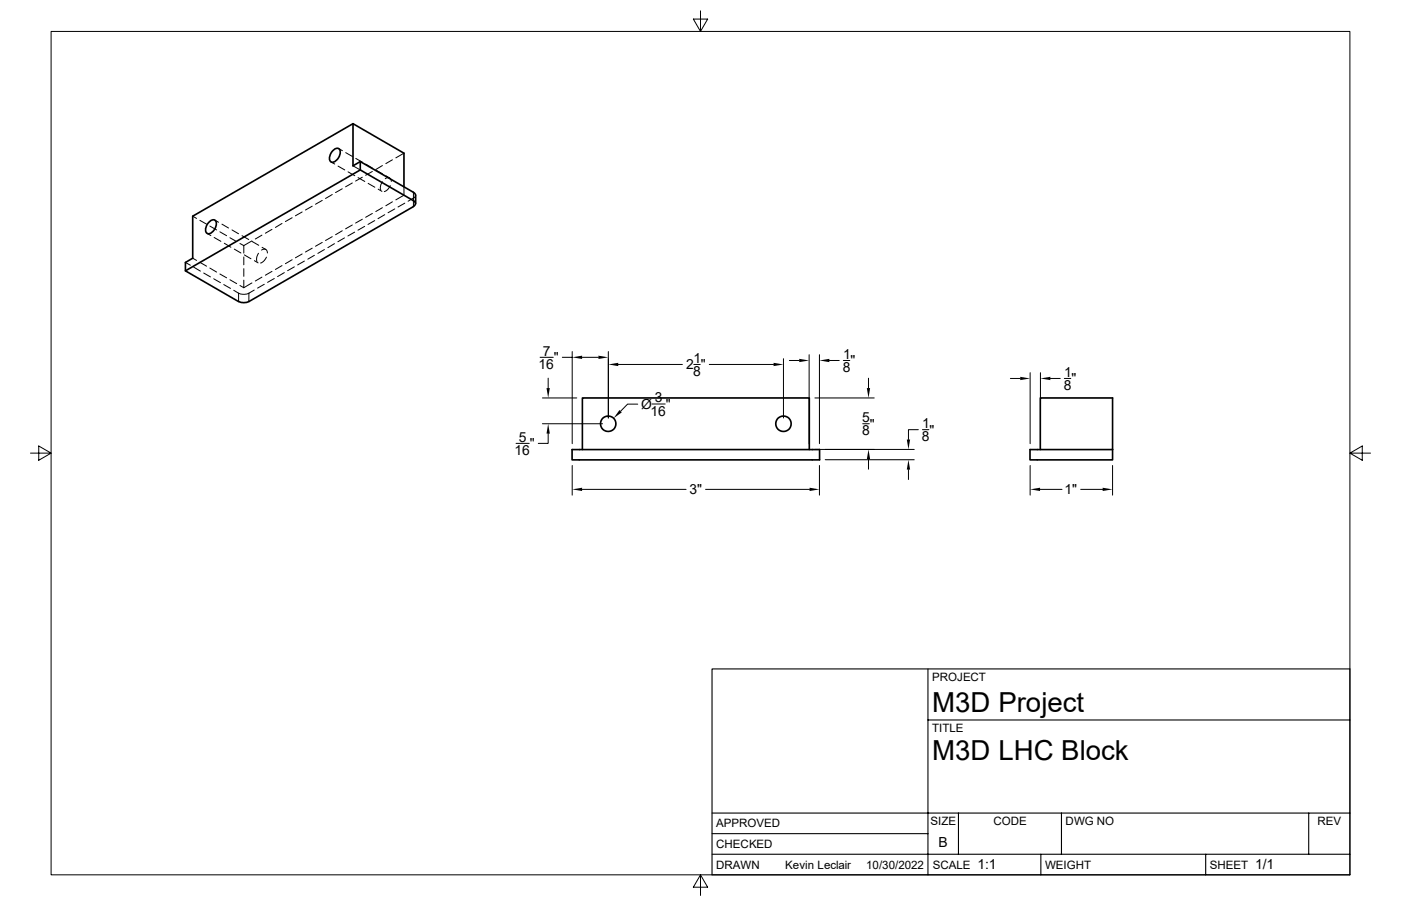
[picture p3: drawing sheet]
<svg xmlns="http://www.w3.org/2000/svg" width="432mm" height="279mm" viewBox="0 0 432 279" stroke-linecap="round" stroke-linejoin="round" font-family="sans-serif">
<g fill="none" stroke="#000" stroke-width=".51">
<path d="M108.8 38.1l-49.4 28.6v12.9l-2.3 1.3v2.6l16.4 9.5M102.6 46.5a1.21 1.21 0 0 1 1.1-.8 1.21 1.21 0 0 1 1.2 .9 3.2 3.2 0 0 1-2.6 3.4 2.08 2.08 0 0 1 0-3.2zM111 49.8v2.6l16.4 9.5a.94 .94 0 0 1 .7 .9 .94 .94 0 0 1-.7 .9M111 52.4l-53.9 31.1M124.5 57.6v-10.4l-15.7-9.1v13l2.2-1.3 16.4 9.5 .7 .9M64.4 68.5a1.21 1.21 0 0 1 1.2-.7 1.21 1.21 0 0 1 1.1 .8 3.2 3.2 0 0 1-2.6 3.5 2.08 2.08 0 0 1 0-3.2zM127.4 63.7l-50.7 29.3a3.4 3.4 0 0 1-3.1 0M128.1 60.2v2.6M176.3 138.6h76.3v3.2h-76.3zM179.5 138.6v-15.9h69.9v15.9M317.5 138.6h25.4v3.2h-25.4zM320.6 138.6v-15.9h22.3v15.9"/>
<circle cx="187.4" cy="130.7" r="2.38"/>
<circle cx="241.5" cy="130.7" r="2.38"/>
</g>
<g fill="none" stroke="#000" stroke-width=".31">
<path d="M15.7 9.7h400.4v260.1h-400.4zM215.9 3.3v6.4l-2.2-3.8h4.4l-2.2 3.8M102 50l1.2 .6M102.4 60l-2.1 1.2M104.2 51.2l2.1 1.2M104.4 45.8l1.1 .7M105.5 58.2l-2.1 1.2M106.6 47.1l2 1.2M107.3 53l2 1.2M108.6 56.4l-2.1 1.2M108.8 51.1l2.2 1.3M109.6 48.9l2.1 1.1"/>
<path d="M110.4 54.8l2 1.2M111.7 54.7l-2.1 1.1M112.7 50.6l2.1 1.3M113.5 56.6l2 1.1M114.8 52.9l-2.1 1.2M115.9 52.5l2 1.1M116.5 58.3l1.2 .7M117.9 51.1l-2.1 1.2M117.9 56a3 3 0 0 0-.6 2.6M118.7 55.1a1.07 1.07 0 0 1 1.3-.2 1.07 1.07 0 0 1 .6 1.1M119 54.2l1.1 .7M120.3 57.2l-.7 1.1-1.2 .8"/>
<path d="M120.9 49.3l-2 1.2M124.5 57.6v2.6l-2.5 1.4M124.5 47.2l-2.5 1.5M127.4 59.4v2.4M59.4 66.7l1.2 .7M59.4 79.6l1.2 .7M61.6 67.9l2.1 1.2M63.8 72l1.2 .6M64.7 69.7l2.1 1.2M66 73.2l2.1 1.2M66.2 67.9l1.2 .6M67.8 71.5l2.1 1.2"/>
<path d="M68.4 69.1l2 1.2M69.1 75l2.1 1.2M70.9 73.3l2 1.2M71.5 70.9l2 1.2M72.2 76.8l2.1 1.2M74 75.1l1.1 .6M74.6 72.7l2.1 1.2M75.1 75.7v2.4M75.1 79.2v2.5M75.3 78.6l2 1.2M77.6 74.3l-2.5 1.4M77.7 74.5l2.1 1.1"/>
<path d="M79.7 78.1a2.82 2.82 0 0 0-.5 2.5M80.6 77.1a1.05 1.05 0 0 1 1.2-.2 1.05 1.05 0 0 1 .6 1.1M80.7 72.5l-2 1.2M80.8 76.3l1.1 .6M82.1 79.3l-.7 1-1.1 .8M83.8 70.7l-2 1.2M86.9 68.9l-2 1.2M90 67.1l-2 1.2M93.1 65.4l-2 1.1M93.1 78.3l-2 1.2M96.2 63.6l-2.1 1.2M96.2 76.5l-2.1 1.2"/>
<path d="M96.9 78.7l-2 1.2M99.3 61.8l-2.1 1.2M99.3 74.8l-2.1 1.1M100 77l-2 1.1M102.4 73l-2.1 1.2M103.1 75.1l-2.1 1.3M105.5 71.2l-2.1 1.2M106.2 73.4l-2.1 1.1M108.6 69.4l-2.1 1.2M109.3 71.6l-2.1 1.2M111.7 67.6l-2.1 1.2M112.4 69.8l-2.1 1.2"/>
<path d="M114.8 65.8l-2.1 1.2M115.5 68l-2.1 1.2M117.9 64.1l-2.1 1.1M118.6 66.2l-2.1 1.2M120.9 62.2l-2 1.3M121.7 64.4l-2.1 1.2M124.8 62.7l-2.1 1.1M127.4 62v1.6M128.1 60.2l-.4 .8-1.9 1.1M57.2 80.9l1.5 .9M59.7 82.4l2.1 1.2M61.6 80.9l2.1 1.2"/>
<path d="M62.8 84.2l2.1 1.2M64.7 82.7l2.1 1.2M65.9 86l2 1.2M67.8 84.5l2.1 1.2M69 87.8l2 1.1M70.9 86.3l2 1.2M73.5 90.6v2.3M75.1 86.4v2.3l-1.1-.6M75.1 82.8v2.4M76.7 90.6v2.3M77.6 87.2l-2.5 1.5M78.4 89.5l-1.7 .9a3.8 3.8 0 0 1-3.2 0l-1.4-.9"/>
<path d="M78.4 80.4l1.1 .7M80.7 85.5l-2 1.2M81.4 87.7l-2 1.2M83.8 83.7l-2 1.2M84.5 85.9l-2 1.2M86.9 81.9l-2 1.2M87.6 84.1l-2 1.2M90 80.1l-2 1.2M90.7 82.3l-2.1 1.2M93.8 80.5l-2.1 1.2M166.5 110.2h4M169 116.6v3.1"/>
<path d="M173.3 110.2h3.1M176.4 108.4v28.4M179.4 110.2h5M187.5 108.4v20.5M190.5 112.4h19.8M213.8 112.4h2M218.6 112.4h19.8M241.5 110.6v18.3M243.3 111.2h3M249.4 109.4v27.4M252.6 109.4v27.4M255.6 111.2h3.1"/>
<path d="M259.9 111.2h2M267.7 116.6v3.1M311.4 116.7h3.1M317.5 114.9v21.9M320.7 114.9v21.9M323.7 116.7h3.1M328 116.7h2M9.4 139.7h6.3l-3.8-2.2v4.4l3.8-2.2M159 136.7h4.1M167.2 122.7h10.6M167.2 130.7h18.5M169 133.7v3h-3.1"/>
<path d="M196.6 124.6h-3.2l-2.1 2.2M201 124.6h4M251.2 122.7h18.3M251.2 138.6h30.6M265.9 130.7h2M283 132.5h-3v3.1M284.3 132.5h2M416.1 139.7l3.8 2.2v-4.4l-3.8 2.2h6.3M176.4 143.6v9.1M179.4 150.9h32.1M217.5 150.9h32M252.6 143.6v9.1"/>
<path d="M254.3 141.8h27.5M267.7 141.6v3.1M280 144.8v3.1M317.5 143.6v9.1M320.5 150.9h6.8M333.1 150.9h6.8M342.9 143.6v9.1M215.9 269.8l2.2 3.8h-4.4l2.2-3.8v6.3"/>
</g>
<path d="M219.5 206.3h196.6v63.5h-196.6zM286 206.3v63.5M286 222h130.1M219.5 257.1h66.5M219.5 250.7h196.6M295.4 250.7v12.7M327.2 250.7v12.7M403.4 250.7v12.7M219.5 263.4h196.6M320.8 263.4v6.4M371.6 263.4v6.4" fill="none" stroke="#000" stroke-width=".34"/>
<g fill="#000">
<path d="M168.4 119.7h1.1l-.5 3zM176.4 110.2l3-.5v1zM184.4 109.7l3.1 .5-3.1 .5zM187.5 112.4l3-.5v1zM238.4 111.9l3.1 .5-3.1 .5zM246.3 110.7l3.1 .5-3.1 .5zM252.6 111.2l3-.5v1zM267.2 119.7h1l-.5 3zM314.5 116.2l3 .5-3 .5zM320.7 116.7l3-.5v1zM169 130.7l.5 3h-1.1zM190.9 126.4l.7 .8-2.5 1.7z"/>
<path d="M279.5 135.6h1l-.5 3zM176.4 150.9l3-.5v1zM249.5 150.4l3.1 .5-3.1 .5zM267.7 138.6l.5 3h-1zM280 141.8l.5 3h-1zM317.5 150.9l3-.5v1zM339.9 150.4l3 .5-3 .5z"/>
</g>
<g font-size="8.5">
<text x="287.3" y="219.5">M3D Project</text>
<text x="287.3" y="234.5">M3D LHC Block</text>
</g>
<g font-size="4.3">
<text x="166" y="113.8">16</text>
<text x="167.3" y="109.7">7</text>
<text x="170.7" y="111.7">&quot;</text>
<text x="211.5" y="113.9">2 &quot;</text>
<text x="213.8" y="111.9">1</text>
<text x="259.9" y="110.7">1</text>
<text x="262.1" y="112.7">&quot;</text>
<text x="213.7" y="116">8</text>
<text x="259.8" y="114.8">8</text>
<text x="328" y="116.2">1</text>
<text x="330.2" y="118.2">&quot;</text>
<text x="201.8" y="124.1">3</text>
<text x="327.9" y="120.3">8</text>
<text x="197.7" y="126.1">Ø</text>
<text x="200.5" y="128.2">16</text>
<text x="205.2" y="126.1">&quot;</text>
<text x="265.7" y="130.2">5</text>
<text x="284.3" y="132">1</text>
<text x="159.9" y="136.2">5</text>
<text x="265.7" y="134.3">8</text>
<text x="268.1" y="132.2">&quot;</text>
<text x="284.1" y="136.1">8</text>
<text x="286.5" y="134">&quot;</text>
<text x="158.6" y="140.4">16</text>
<text x="163.3" y="138.3">&quot;</text>
<text x="212.5" y="152.4">3&quot;</text>
<text x="328.1" y="152.4">1&quot;</text>
<text x="289.3" y="261.2">B</text>
<text x="301.2" y="268.1">1:1</text>
<text x="386.8" y="268.1">1/1</text>
</g>
<g font-size="3.6">
<text x="287.3" y="210.1">PROJECT</text>
<text x="287.3" y="225.8">TITLE</text>
<text x="220.7" y="255.2">APPROVED</text>
<text x="286.8" y="254.5">SIZE</text>
<text x="306.2" y="254.5">CODE</text>
<text x="328.4" y="254.5">DWG NO</text>
<text x="406" y="254.5">REV</text>
<text x="220.7" y="261.5">CHECKED</text>
<text x="220.7" y="267.9">DRAWN</text>
<text x="242" y="267.9">Kevin Leclair</text>
<text x="267" y="267.9">10/30/2022</text>
<text x="287.5" y="267.9">SCALE</text>
<text x="322.1" y="267.9">WEIGHT</text>
<text x="372.9" y="267.9">SHEET</text>
</g>
</svg>
